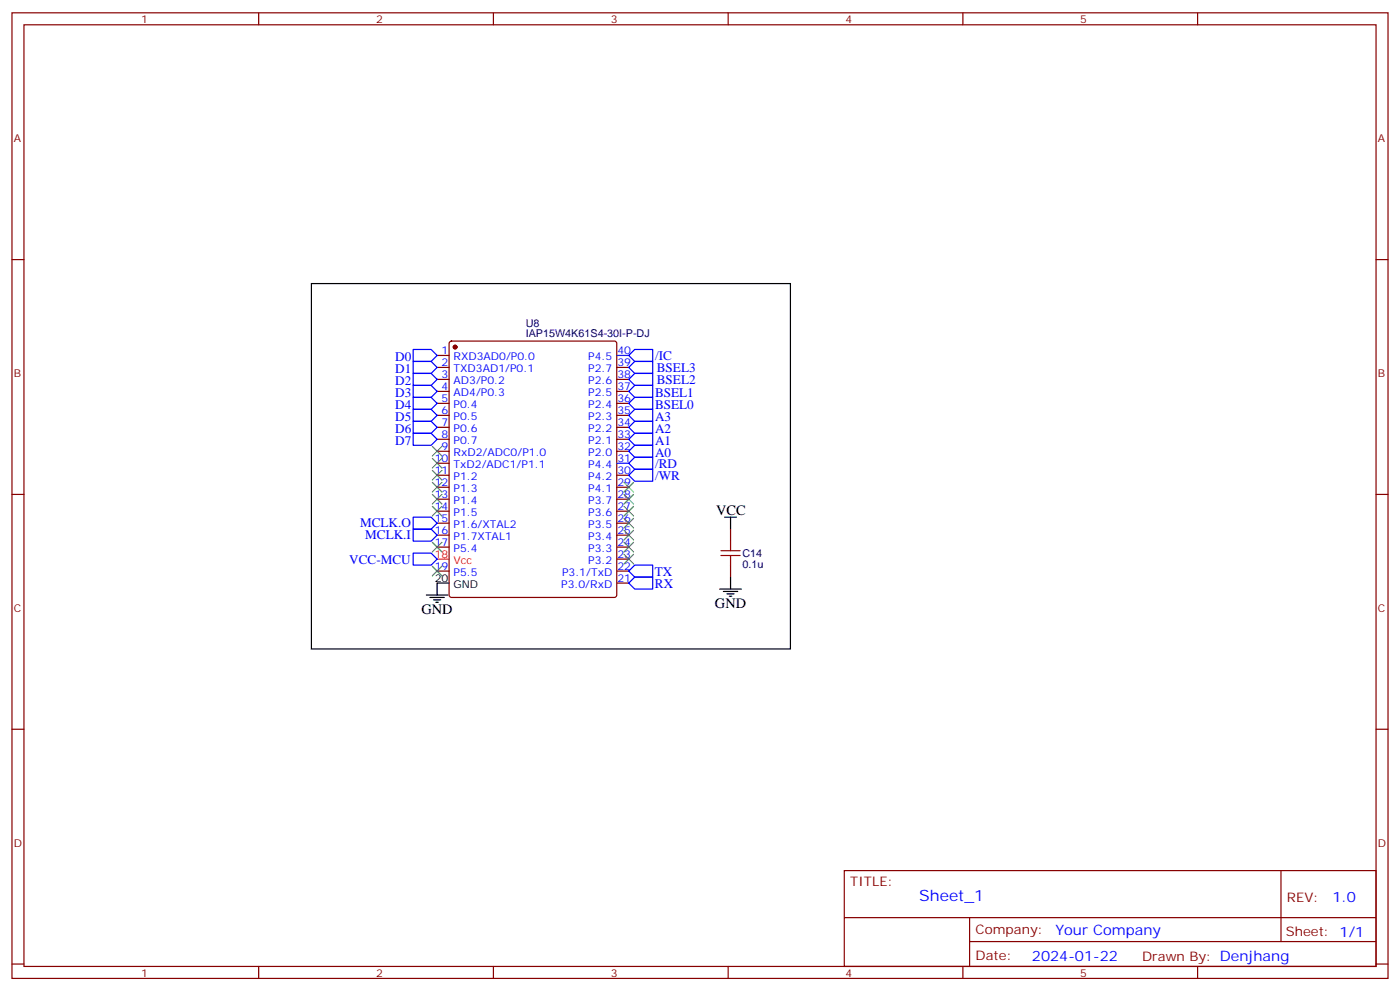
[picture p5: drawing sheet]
<svg xmlns="http://www.w3.org/2000/svg" width="412mm" height="292mm" viewBox="0 0 412 292" stroke-linecap="round" stroke-linejoin="round" font-family="sans-serif">
<g fill="none" stroke="#870000" stroke-width=".35">
<path d="M3.5 3.8h405.4v284.3h-405.4zM7.1 7.3h398.2v277.3h-398.2zM76.2 3.8v3.5M145.3 3.8v3.5M214.5 3.8v3.5M283.6 3.8v3.5M352.8 3.8v3.5M3.5 76.4h3.6M405.3 76.4h3.6M128.8 104.7h3.5M128.8 108.2h3.5M128.8 111.7h3.5"/>
<path d="M128.8 115.3h3.5M128.8 118.8h3.5M132.5 100.6l.5-.2h48l.6 .5 .1 74.3-.5 .7h-48.2l-.7-.4v-74.4zM181.7 108.2h3.5M181.7 111.7h3.5M181.7 115.3h3.5M181.7 118.8h3.5M128.8 122.3h3.5M128.8 125.8h3.5M128.8 129.4h3.5M128.8 132.9h3.5M128.8 136.4h3.5"/>
<path d="M128.8 139.9h3.5M181.7 122.3h3.5M181.7 125.8h3.5M181.7 129.4h3.5M181.7 132.9h3.5M181.7 139.9h3.5M3.5 145.6h3.6M128.8 143.5h3.5M128.8 147h3.5M128.8 150.5h3.5M128.8 154.1h3.5M128.8 157.6h3.5"/>
<path d="M181.7 143.5h3.5M181.7 147h3.5M181.7 150.5h3.5M181.7 154.1h3.5M181.7 157.6h3.5M215.2 155.8v3.5M405.3 145.6h3.6M128.8 161.1h3.5M128.8 168.2h3.5M181.7 161.1h3.5M181.7 168.2h3.5M181.7 171.7h3.5"/>
<path d="M181.7 164.6h3.5M215.2 166.4v3.5M3.5 214.7h3.6M405.3 214.7h3.6M248.7 256.4h156.6v28.2h-156.6zM377.3 256.4v20.9M248.7 270.2h156.5M285.6 277.3h119.6M285.6 270.2v14.1M3.5 283.9h3.6M76.2 284.6v3.5M145.3 284.6v3.5"/>
<path d="M214.5 284.6v3.5M283.6 284.6v3.5M352.8 284.6v3.5M405.3 283.9h3.6"/>
</g>
<g fill="none" stroke="#000" stroke-width=".35">
<path d="M91.7 83.5h141.1v107.6h-141.1zM213.4 152.3h3.6M215.2 152.3v3.5M125.6 175.2h6.3M126.6 175.9h4.3M127.7 176.6h2.1M128.4 177.3h.7M132.3 171.7h-3.5v3.5M212 173.5h6.4M213.1 174.2h4.2M214.1 174.9h2.2M214.8 175.6h.7"/>
<path d="M215.2 169.9v3.6"/>
</g>
<path d="M215.2 159.3v2.9M212.4 163.6h5.6M212.4 162.2h5.6M215.2 163.6v2.8" fill="none" stroke="#a10000" stroke-width=".35"/>
<circle cx="134.1" cy="102.2" r=".53" fill="#870000" stroke="#870000" stroke-width=".35"/>
<path d="M128.8 164.6h3.5" fill="none" stroke="#f00" stroke-width=".35"/>
<g fill="none" stroke="#00f" stroke-width=".35">
<path d="M121.7 117h5.3l1.8 1.8-1.8 1.7h-5.3zM121.7 113.5h5.3l1.8 1.8-1.8 1.7h-5.3zM121.7 110h5.3l1.8 1.7-1.8 1.8h-5.3zM121.7 106.4h5.3l1.8 1.8-1.8 1.8h-5.3zM121.7 102.9h5.3l1.8 1.8-1.8 1.7h-5.3zM185.2 108.2l1.8-1.8h5.3v3.6h-5.3zM185.2 111.7l1.8-1.7h5.3v3.5h-5.3zM185.2 115.3l1.8-1.8h5.3v3.5h-5.3zM185.2 118.8l1.8-1.8h5.3v3.5h-5.3zM187 102.9h5.3v3.5h-5.3l-1.8-1.7zM121.7 127.6h5.3l1.8 1.8-1.8 1.7h-5.3zM121.7 124.1h5.3l1.8 1.7-1.8 1.8h-5.3z"/>
<path d="M121.7 120.5h5.3l1.8 1.8-1.8 1.8h-5.3zM181.7 136.4h3.5M185.2 125.8l1.8-1.7h5.3v3.5h-5.3zM185.2 129.4l1.8-1.8h5.3v3.5h-5.3zM185.2 132.9l1.8-1.8h5.3v3.6h-5.3zM187 138.2h5.3v3.5h-5.3l-1.8-1.8zM187 120.5h5.3v3.6h-5.3l-1.8-1.8zM187 134.7h5.3v3.5h-5.3l-1.8-1.8zM121.7 152.3h5.3l1.8 1.8-1.8 1.7h-5.3zM121.7 155.8h5.3l1.8 1.8-1.8 1.7h-5.3zM121.7 162.9h5.3l1.8 1.7-1.8 1.8h-5.3zM187 166.4h5.3v3.5h-5.3l-1.8-1.7z"/>
<path d="M187 169.9h5.3v3.6h-5.3l-1.8-1.8z"/>
</g>
<path d="M181.7 104.7h3.5" fill="none" stroke="#00c" stroke-width=".35"/>
<g fill="none" stroke="#3c3" stroke-width=".35">
<path d="M127.4 138.5l2.8 2.9M127.4 135l2.8 2.8M127.4 131.5l2.8 2.8M130.2 138.5l-2.8 2.9M130.2 135l-2.8 2.8M130.2 131.5l-2.8 2.8M127.4 159.7l2.8 2.8M127.4 149.1l2.8 2.8M127.4 145.6l2.8 2.8M127.4 142.1l2.8 2.8M130.2 159.7l-2.8 2.8M130.2 149.1l-2.8 2.8"/>
<path d="M130.2 145.6l-2.8 2.8M130.2 142.1l-2.8 2.8M183.8 145.6l2.8 2.8M183.8 149.1l2.8 2.8M183.8 152.6l2.8 2.9M183.8 156.2l2.8 2.8M183.8 159.7l2.8 2.8M183.8 142.1l2.8 2.8M186.6 145.6l-2.8 2.8M186.6 149.1l-2.8 2.8M186.6 152.6l-2.8 2.9M186.6 156.2l-2.8 2.8"/>
<path d="M186.6 159.7l-2.8 2.8M186.6 142.1l-2.8 2.8M127.4 166.8l2.8 2.8M130.2 166.8l-2.8 2.8M183.8 163.2l2.8 2.9M186.6 163.2l-2.8 2.9"/>
</g>
<text font-size="4.6" fill="#00f" x="270.8" y="265.4">Sheet_1</text>
<g font-size="4.2">
<text x="211" y="151.6">VCC</text>
<text x="210.6" y="179.1">GND</text>
<text x="124.2" y="180.9">GND</text>
</g>
<g font-size="4.2" fill="#00f">
<text x="392.5" y="265.6">1.0</text>
<text x="310.9" y="275.2">Your Company</text>
<text x="304" y="283">2024-01-22</text>
</g>
<g font-size="3.9" fill="#00f">
<text x="116.4" y="106.4">D0</text>
<text x="193" y="105.9">/IC</text>
<text x="116.4" y="113.5">D2</text>
<text x="116.4" y="110">D1</text>
<text x="193.5" y="109.5">BSEL3</text>
<text x="193.5" y="113">BSEL2</text>
<text x="116.4" y="117">D3</text>
<text x="193" y="116.8">BSEL1</text>
<text x="116.4" y="124.1">D5</text>
<text x="116.4" y="120.5">D4</text>
<text x="193" y="120.4">BSEL0</text>
<text x="193" y="124">A3</text>
<text x="116.4" y="131.1">D7</text>
<text x="116.4" y="127.6">D6</text>
<text x="193" y="127.5">A2</text>
<text x="193" y="131">A1</text>
<text x="193" y="134.5">A0</text>
<text x="193" y="137.7">/RD</text>
<text x="193" y="141.2">/WR</text>
<text x="106.1" y="155.3">MCLK.O</text>
<text x="107.6" y="158.8">MCLK.I</text>
<text x="102.9" y="166">VCC-MCU</text>
<text x="192.9" y="169.7">TX</text>
<text x="192.9" y="173.3">RX</text>
</g>
<g font-size="3.9" fill="#800">
<text x="250.5" y="260.9">TITLE:</text>
<text x="379.1" y="265.6">REV:</text>
<text x="287.4" y="275.1">Company:</text>
<text x="378.7" y="275.8">Sheet: 1/1</text>
<text x="287.4" y="282.8">Date:</text>
<text x="336.4" y="282.9">Drawn By: Denjhang</text>
</g>
<g font-size="3.2" fill="#800">
<text x="41.6" y="6.8">1</text>
<text x="110.8" y="6.8">2</text>
<text x="179.9" y="6.8">3</text>
<text x="249.1" y="6.8">4</text>
<text x="318.2" y="6.8">5</text>
<text x="4.1" y="41.9">A</text>
<text x="405.9" y="41.9">A</text>
<text x="4.1" y="111">B</text>
<text x="405.9" y="111">B</text>
<text x="4.1" y="180.2">C</text>
<text x="405.9" y="180.2">C</text>
<text x="4.1" y="249.3">D</text>
<text x="405.9" y="249.3">D</text>
<text x="41.6" y="287.6">1</text>
<text x="110.8" y="287.6">2</text>
<text x="179.9" y="287.6">3</text>
<text x="249.1" y="287.6">4</text>
<text x="318.2" y="287.6">5</text>
</g>
<g font-size="3.2" fill="#000080">
<text x="154.9" y="99.4">IAP15W4K61S4-30I-P-DJ</text>
<text x="154.9" y="96.3">U8</text>
<text x="218.7" y="167.2">0.1u</text>
<text x="218.7" y="164.1">C14</text>
</g>
<g font-size="3.2" fill="#00f">
<text x="130.1" y="104.3">1</text>
<text x="130.1" y="107.8">2</text>
<text x="133.6" y="106.1">RXD3AD0/P0.0</text>
<text x="181.9" y="107.8">39</text>
<text x="130.1" y="111.4">3</text>
<text x="133.6" y="109.6">TXD3AD1/P0.1</text>
<text x="133.6" y="113.1">AD3/P0.2</text>
<text x="173.3" y="113.1">P2.6</text>
<text x="173.3" y="109.6">P2.7</text>
<text x="181.9" y="111.4">38</text>
<text x="130.1" y="114.9">4</text>
<text x="130.1" y="118.4">5</text>
<text x="133.6" y="116.7">AD4/P0.3</text>
<text x="173.3" y="116.7">P2.5</text>
<text x="181.9" y="118.4">36</text>
<text x="181.9" y="114.9">37</text>
<text x="130.1" y="122">6</text>
<text x="130.1" y="125.5">7</text>
<text x="133.6" y="120.2">P0.4</text>
<text x="133.6" y="123.7">P0.5</text>
<text x="173.3" y="123.7">P2.3</text>
<text x="173.3" y="120.2">P2.4</text>
<text x="181.9" y="125.5">34</text>
<text x="181.9" y="122">35</text>
<text x="130.1" y="129">8</text>
<text x="133.6" y="127.2">P0.6</text>
<text x="133.6" y="130.8">P0.7</text>
<text x="173.3" y="130.8">P2.1</text>
<text x="173.3" y="127.2">P2.2</text>
<text x="181.9" y="129">33</text>
<text x="128.1" y="136.1">10</text>
<text x="130.1" y="132.5">9</text>
<text x="133.6" y="134.3">RxD2/ADC0/P1.0</text>
<text x="133.6" y="137.8">TxD2/ADC1/P1.1</text>
<text x="173.3" y="137.8">P4.4</text>
<text x="173.3" y="134.3">P2.0</text>
<text x="181.9" y="136.1">31</text>
<text x="181.9" y="132.5">32</text>
<text x="128.1" y="139.6">11</text>
<text x="128.1" y="143.1">12</text>
<text x="133.6" y="141.4">P1.2</text>
<text x="173.3" y="141.4">P4.2</text>
<text x="181.9" y="143.1">29</text>
<text x="181.9" y="139.6">30</text>
<text x="128.1" y="146.6">13</text>
<text x="133.6" y="144.9">P1.3</text>
<text x="133.6" y="148.4">P1.4</text>
<text x="173.3" y="148.4">P3.7</text>
<text x="173.3" y="144.9">P4.1</text>
<text x="181.9" y="146.6">28</text>
<text x="128.1" y="150.2">14</text>
<text x="128.1" y="153.7">15</text>
<text x="133.6" y="151.9">P1.5</text>
<text x="133.6" y="155.5">P1.6/XTAL2</text>
<text x="173.3" y="155.5">P3.5</text>
<text x="173.3" y="151.9">P3.6</text>
<text x="181.9" y="153.7">26</text>
<text x="181.9" y="150.2">27</text>
<text x="128.1" y="157.2">16</text>
<text x="128.1" y="160.8">17</text>
<text x="133.6" y="159">P1.7XTAL1</text>
<text x="173.3" y="159">P3.4</text>
<text x="181.9" y="160.8">24</text>
<text x="181.9" y="157.2">25</text>
<text x="128.1" y="167.8">19</text>
<text x="133.6" y="162.5">P5.4</text>
<text x="173.3" y="166.1">P3.2</text>
<text x="173.3" y="162.5">P3.3</text>
<text x="181.9" y="167.8">22</text>
<text x="181.9" y="164.3">23</text>
<text x="133.6" y="169.6">P5.5</text>
<text x="165.3" y="173.1">P3.0/RxD</text>
<text x="165.6" y="169.6">P3.1/TxD</text>
<text x="181.9" y="171.3">21</text>
</g>
<g font-size="3.2" fill="#00c">
<text x="173.3" y="106.1">P4.5</text>
<text x="181.9" y="104.3">40</text>
</g>
<g font-size="3.2" fill="#f00">
<text x="128.1" y="164.3">18</text>
<text x="133.6" y="166.1">Vcc</text>
</g>
<g font-size="3.2">
<text x="128.1" y="171.3">20</text>
<text x="133.6" y="173.1">GND</text>
</g>
</svg>
